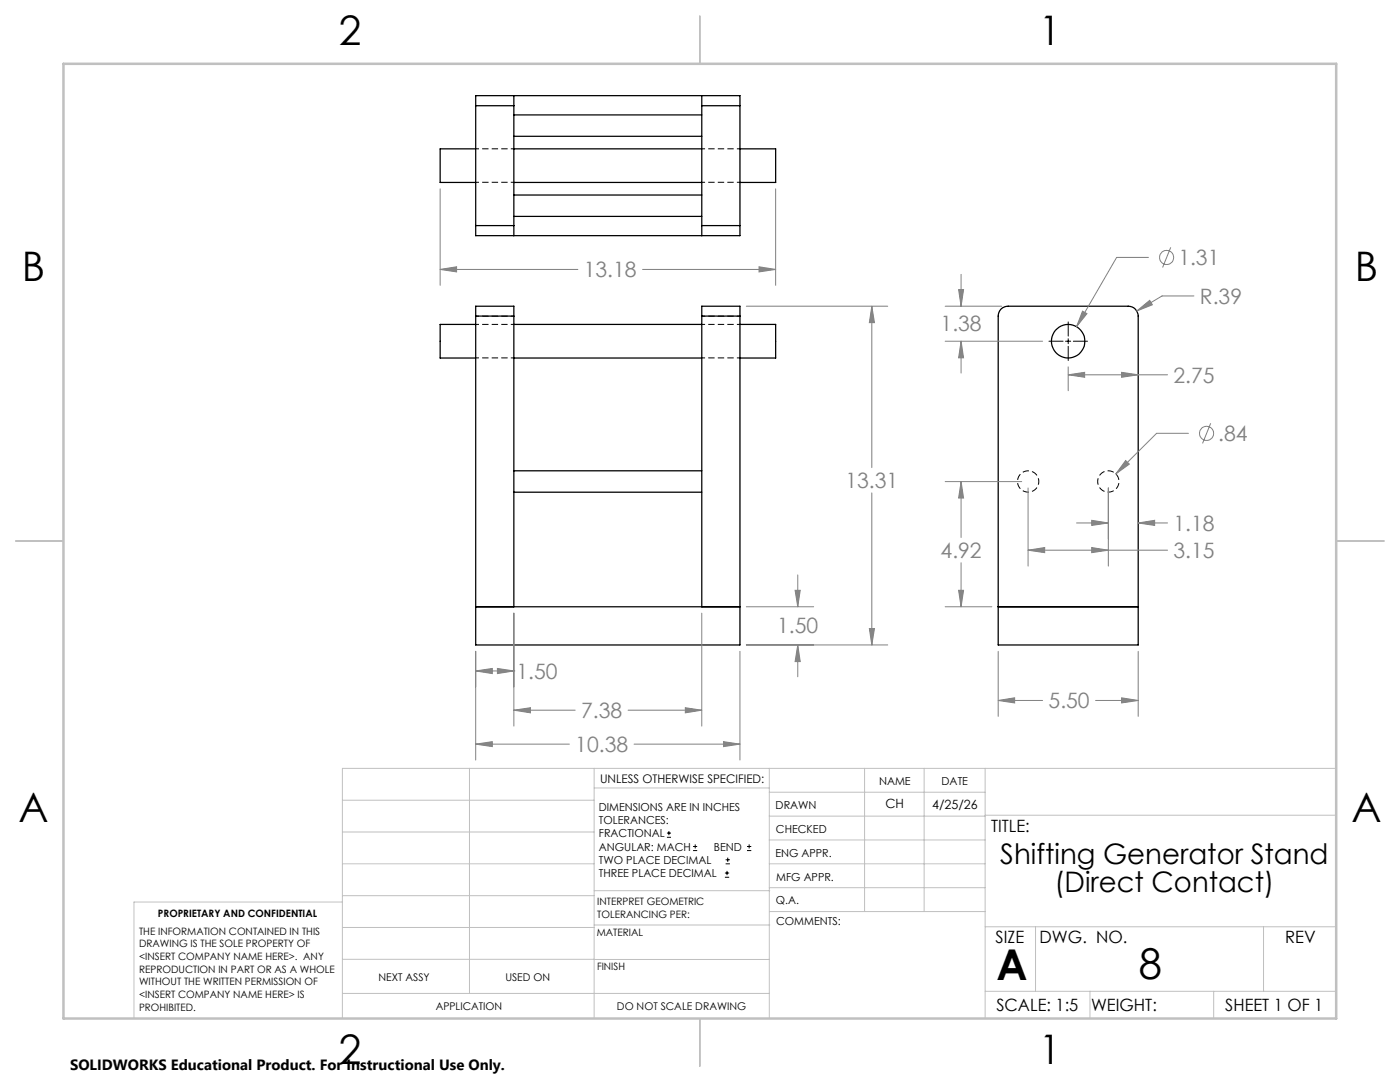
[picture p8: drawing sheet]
<svg xmlns="http://www.w3.org/2000/svg" width="279mm" height="216mm" viewBox="0 0 279 216" stroke-linecap="round" stroke-linejoin="round" font-family="sans-serif">
<path d="M95 36.4h7.6M102.6 29.7h-7.6M140.1 36.4h7.6M147.7 29.7h-7.6M95 63.1h7.6M95 71.4h7.6M102.6 64.7h-7.6M140.1 63.1h7.6M140.1 71.4h7.6M147.7 64.7h-7.6M207.3 96.1a2.13 2.13 0 0 1-3.1 1.9 2.13 2.13 0 0 1-.3-3.6 2.13 2.13 0 0 1 3.4 1.3v.4M219.1 96.1a2.13 2.13 0 0 1 3-1.9 2.13 2.13 0 0 1 .4 3.6 2.13 2.13 0 0 1-3.4-1.3v-.4" fill="none" stroke="#000" stroke-width=".2" stroke-dasharray="1.3 .6" stroke-dashoffset=".6" stroke-linecap="butt"/>
<g fill="none" stroke="#000" stroke-width=".25">
<path d="M102.6 19.1v2M140.1 19.1v2M94.9 29.7h-7.1v6.7h7.1M94.9 21.1v-2h52.8v2M94.9 21.1v23.9M94.9 21.1h7.7M102.6 21.1v23.9M102.6 36.4h37.5M102.6 29.7h37.5M102.6 22.9h37.5M102.6 27.2h37.5M102.6 38.9h37.5"/>
<path d="M140.1 21.1v23.9M140.1 21.1h7.6M147.7 29.7h7.1v6.7h-7.1M147.7 21.1v23.9M94.9 45v2h52.8v-2M94.9 45h7.7M102.6 45v2M102.6 43.2h37.5M140.1 45v2M140.1 45h7.6M94.9 64.7h-7.1v6.7h7.1M94.9 63.1v-2h7.7v2"/>
<path d="M94.9 63.1h7.7M94.9 63.1v65.6h52.8v-65.6M102.6 71.4h37.5M102.6 64.7h37.5M102.6 63.1v58M140.1 63.1v-2h7.6v2M140.1 63.1v58M140.1 63.1h7.6M147.7 64.7h7.1v6.7h-7.1M199.8 61.7l.6-.5 .8-.1h23.9a1.99 1.99 0 0 1 2.1 2v65.6h-28v-65.6l.2-.8zM102.6 93.9h37.5M102.6 98.2h37.5"/>
<path d="M94.9 121.1h52.8M199.2 121.1h28"/>
<circle cx="213.2" cy="68.1" r="3.3"/>
</g>
<g fill="none" stroke="#808080" stroke-width=".2">
<path d="M87.8 37.7v19.2M154.8 37.7v19.2M87.8 53.8l3.3-.6v1.1zM87.8 53.8h27.5M128.2 53.8h26.6M151.5 53.2l3.3 .6-3.3 .5zM191.3 57.8h1l-.5 3.3zM191.8 54.8v6.3M229.2 51.4h-6.4l-8 13.8M233.6 49.4l-1.6 4M238.3 59.1h-6.4l-5 3M148.9 61.1h28.3"/>
<path d="M174 61.1l.5 3.3h-1zM174 61.1v32.2M188.6 61.1h11.3M188.6 68.1h19.5M191.8 68.1l.5 3.3h-1zM191.8 68.1v6.3M213.2 74.8l3.3-.5v1zM213.2 73.2v4.8M213.2 74.8h19.8M216 62.1l.9 .5-2.1 2.6zM223.8 74.3l3.4 .5-3.4 .5zM226.9 62.1l2.5-2.2 .6 .9z"/>
<path d="M174 98.4v30.3M188.6 96.1h15.3M191.8 96.1l.5 3.3h-1zM191.8 96.1v11.1M205.2 97.4v15.6M221.2 97.4v15.6M224.6 91.9l.8 .7-2.7 2zM237.2 86.5h-6.4l-8.1 8.1M241.6 84.5l-1.6 4M158.7 117.8h1l-.5 3.3zM159.2 114.7v6.4M191.3 117.8h1l-.5 3.3z"/>
<path d="M191.8 112.3v8.8M205.2 109.8l3.3-.5v1zM205.2 109.8h27.8M214.8 104.4h6.4M217.9 103.8l3.3 .6-3.3 .4zM217.9 109.3l3.3 .5-3.3 .5zM227.2 104.4l3.2-.6v1zM227.2 104.4h5.8M94.9 133.9l3.3-.5v1zM94.9 130v21.7M94.9 133.9h7.7M99.3 133.4l3.3 .5-3.3 .5z"/>
<path d="M102.6 133.9h.1M102.6 122.3v22.6M140.1 122.3v22.6M147.7 130v21.7M148.9 121.1h13.5M148.9 128.7h28.3M159.2 128.7l.5 3.3h-1zM159.2 128.7v6.3M173.5 125.4h1l-.5 3.3zM188.6 121.1h9.3M199.2 139.8l3.3-.6v1.1zM199.2 130v12.9"/>
<path d="M199.2 139.8h8.9M218.7 139.8h8.5M223.8 139.2l3.4 .6-3.4 .5zM227.2 130v12.9M94.9 148.5l3.3-.5v1zM94.9 148.5h18.7M102.6 141.7l3.3-.5v1zM102.6 141.7h12.2M125.3 141.7h14.8M126.5 148.5h21.2M136.8 141.2l3.3 .5-3.3 .5zM144.4 148l3.3 .5-3.3 .5z"/>
<circle cx="232.8" cy="51.4" r="1.41"/>
<circle cx="240.8" cy="86.5" r="1.41"/>
</g>
<g fill="none" stroke="#000" stroke-width=".2">
<path d="M209.3 68.1h2.9M212.7 68.1h1M213.2 64.2v2.9M213.2 67.6v1M213.2 69.1v2.8M214.2 68.1h2.8M133.1 167.1h.8M133.1 166.2h.8M133.5 165.8v.9M138.3 169.7h.8M138.3 168.9h.8M138.7 168.5v.8"/>
<path d="M144.7 175h.8M144.7 174.2h.8M144.8 172.4h.9M144.8 171.6h.9M145.1 173.8v.8M145.2 171.1v.9M149.1 169.7h.8M149.1 168.9h.8M149.5 168.5v.8"/>
</g>
<g fill="none" stroke="#c0c0c0" stroke-width=".2">
<path d="M68.3 159.7h50.3M93.7 153.3v44.9M118.6 153.3v49.9M118.6 157.2h34.9M153.5 153.3v49.9M153.5 158.1h43.1M172.5 153.3v28.6M184.4 153.3v28.6M196.6 153.3v49.9M266.7 153.3h-198.4v49.9M68.3 178.7h50.3M68.3 172.4h50.3"/>
<path d="M68.3 166h50.3M68.3 180h-41.6v23.2M118.6 177.7h35M153.5 167.6h43.1M153.5 162.8h43.1M153.5 172.4h43.1M153.5 177.1h43.1M196.6 162.7h70.1M68.3 198.2h85.2M68.3 191.4l85.2 .1M68.3 185.1h50.3M118.6 184.6h35"/>
<path d="M153.6 181.9h43M196.6 197.8h70.1M196.6 184.9h70.1M206.7 184.9v12.9M217.5 197.8v5.4M242.2 197.8v5.4M252.2 184.9v12.9"/>
</g>
<path d="M139.7 3.2v9.5M3.1 107.9h9.6M266.7 107.9h9.5M139.7 203.2v9.6" fill="none" stroke="#c0c0c0" stroke-width=".25"/>
<path d="M12.7 12.7h254v190.5h-254z" fill="none" stroke="#c0c0c0" stroke-width=".5"/>
<path d="M99.3 133.4l3.3 .5-3.3 .5zM94.9 133.9l3.3-.5v1zM94.9 148.5l3.3-.5v1zM144.4 148l3.3 .5-3.3 .5zM102.6 141.7l3.3-.5v1zM136.8 141.2l3.3 .5-3.3 .5zM158.7 117.8h1l-.5 3.3zM159.2 128.7l.5 3.3h-1zM174 61.1l.5 3.3h-1zM173.5 125.4h1l-.5 3.3zM87.8 53.8l3.3-.6v1.1zM151.5 53.2l3.3 .6-3.3 .5zM191.3 57.8h1l-.5 3.3zM191.8 68.1l.5 3.3h-1zM216 62.1l-1.2 3.1 2.1-2.6zM226.9 62.1l3.1-1.3-.6-.9zM199.2 139.8l3.3-.6v1.1zM223.8 139.2l3.4 .6-3.4 .5zM224.6 91.9l-1.9 2.7 2.7-2zM191.8 96.1l.5 3.3h-1zM191.3 117.8h1l-.5 3.3zM217.9 103.8l3.3 .6-3.3 .4zM227.2 104.4l3.2-.6v1zM205.2 109.8l3.3-.5v1zM217.9 109.3l3.3 .5-3.3 .5zM213.2 74.8l3.3-.5v1zM223.8 74.3l3.4 .5-3.4 .5z" fill="#808080"/>
<g font-size="8.5">
<text x="198.9" y="195.5">A</text>
<text x="227.3" y="195.4">8</text>
</g>
<g font-size="8.1">
<text x="67.6" y="8.9">2</text>
<text x="207.3" y="8.9">1</text>
<text x="4.4" y="56.2">B</text>
<text x="270.4" y="56.2">B</text>
<text x="3.7" y="164.1">A</text>
<text x="269.7" y="164.1">A</text>
<text x="67.6" y="212.4">2</text>
<text x="207.3" y="212.4">1</text>
</g>
<g font-size="5.6">
<text x="199.6" y="172.3">Shifting Generator Stand</text>
<text x="210.4" y="178">(Direct Contact)</text>
</g>
<g font-size="4.2" fill="#808080">
<text x="235.2" y="52.9">1.31</text>
<text x="116.5" y="55.3">13.18</text>
<text x="239.5" y="60.6">R.39</text>
<text x="187.7" y="66">1.38</text>
<text x="234.2" y="76.4">2.75</text>
<text x="243.1" y="88">.84</text>
<text x="168.7" y="97.4">13.31</text>
<text x="234.2" y="105.9">1.18</text>
<text x="187.7" y="111.4">4.92</text>
<text x="234.2" y="111.4">3.15</text>
<text x="155.1" y="126.4">1.50</text>
<text x="103.1" y="135.5">1.50</text>
<text x="116" y="143.3">7.38</text>
<text x="209.3" y="141.3">5.50</text>
<text x="114.8" y="150.1">10.38</text>
</g>
<g font-size="3.4">
<text x="197.8" y="166">TITLE:</text>
<text x="198.7" y="188.1">SIZE</text>
<text x="207.5" y="188.1">DWG. NO.</text>
<text x="256.5" y="188.2">REV</text>
<text x="198.8" y="201.7">SCALE: 1:5</text>
<text x="217.7" y="201.8">WEIGHT:</text>
<text x="244.5" y="201.7">SHEET 1 OF 1</text>
</g>
<text font-size="3" x="14" y="213.5">SOLIDWORKS Educational Product. For Instructional Use Only.</text>
<g font-size="2.5">
<text x="176.7" y="161.3">CH</text>
<text x="186" y="161.4">4/25/26</text>
</g>
<text font-size="2.4" x="119.8" y="156.2">UNLESS OTHERWISE SPECIFIED:</text>
<g font-size="2.2">
<text x="119.5" y="161.8">DIMENSIONS ARE IN INCHES</text>
<text x="154.8" y="161.4">DRAWN</text>
<text x="175.4" y="156.6">NAME</text>
<text x="187.9" y="156.7">DATE</text>
<text x="119.5" y="164.4">TOLERANCES:</text>
<text x="119.5" y="167.1">FRACTIONAL</text>
<text x="154.9" y="166.3">CHECKED</text>
<text x="119.5" y="169.7">ANGULAR: MACH</text>
<text x="119.5" y="172.4">TWO PLACE DECIMAL</text>
<text x="142.5" y="169.7">BEND</text>
<text x="154.8" y="170.9">ENG APPR.</text>
<text x="119.5" y="175">THREE PLACE DECIMAL</text>
<text x="154.9" y="175.7">MFG APPR.</text>
<text x="154.9" y="180.4">Q.A.</text>
<text x="154.9" y="184.6">COMMENTS:</text>
</g>
<g font-size="2.1">
<text x="75.5" y="195.7">NEXT ASSY</text>
<text x="100.9" y="195.7">USED ON</text>
<text x="86.9" y="201.5">APPLICATION</text>
<text x="123.1" y="201.6">DO NOT SCALE DRAWING</text>
</g>
<g font-size="2">
<text x="31.5" y="182.9">PROPRIETARY AND CONFIDENTIAL</text>
<text x="119.2" y="180.6">INTERPRET GEOMETRIC</text>
<text x="119.2" y="183.1">TOLERANCING PER:</text>
<text x="27.8" y="186.5">THE INFORMATION CONTAINED IN THIS</text>
<text x="27.8" y="189">DRAWING IS THE SOLE PROPERTY OF</text>
<text x="27.8" y="191.6">&lt;INSERT COMPANY NAME HERE&gt;. ANY</text>
<text x="119.1" y="186.7">MATERIAL</text>
<text x="27.8" y="194.1">REPRODUCTION IN PART OR AS A WHOLE</text>
<text x="27.8" y="196.6">WITHOUT THE WRITTEN PERMISSION OF</text>
<text x="119.1" y="193.5">FINISH</text>
<text x="27.8" y="199.1">&lt;INSERT COMPANY NAME HERE&gt; IS</text>
<text x="27.8" y="201.7">PROHIBITED.</text>
</g>
</svg>
